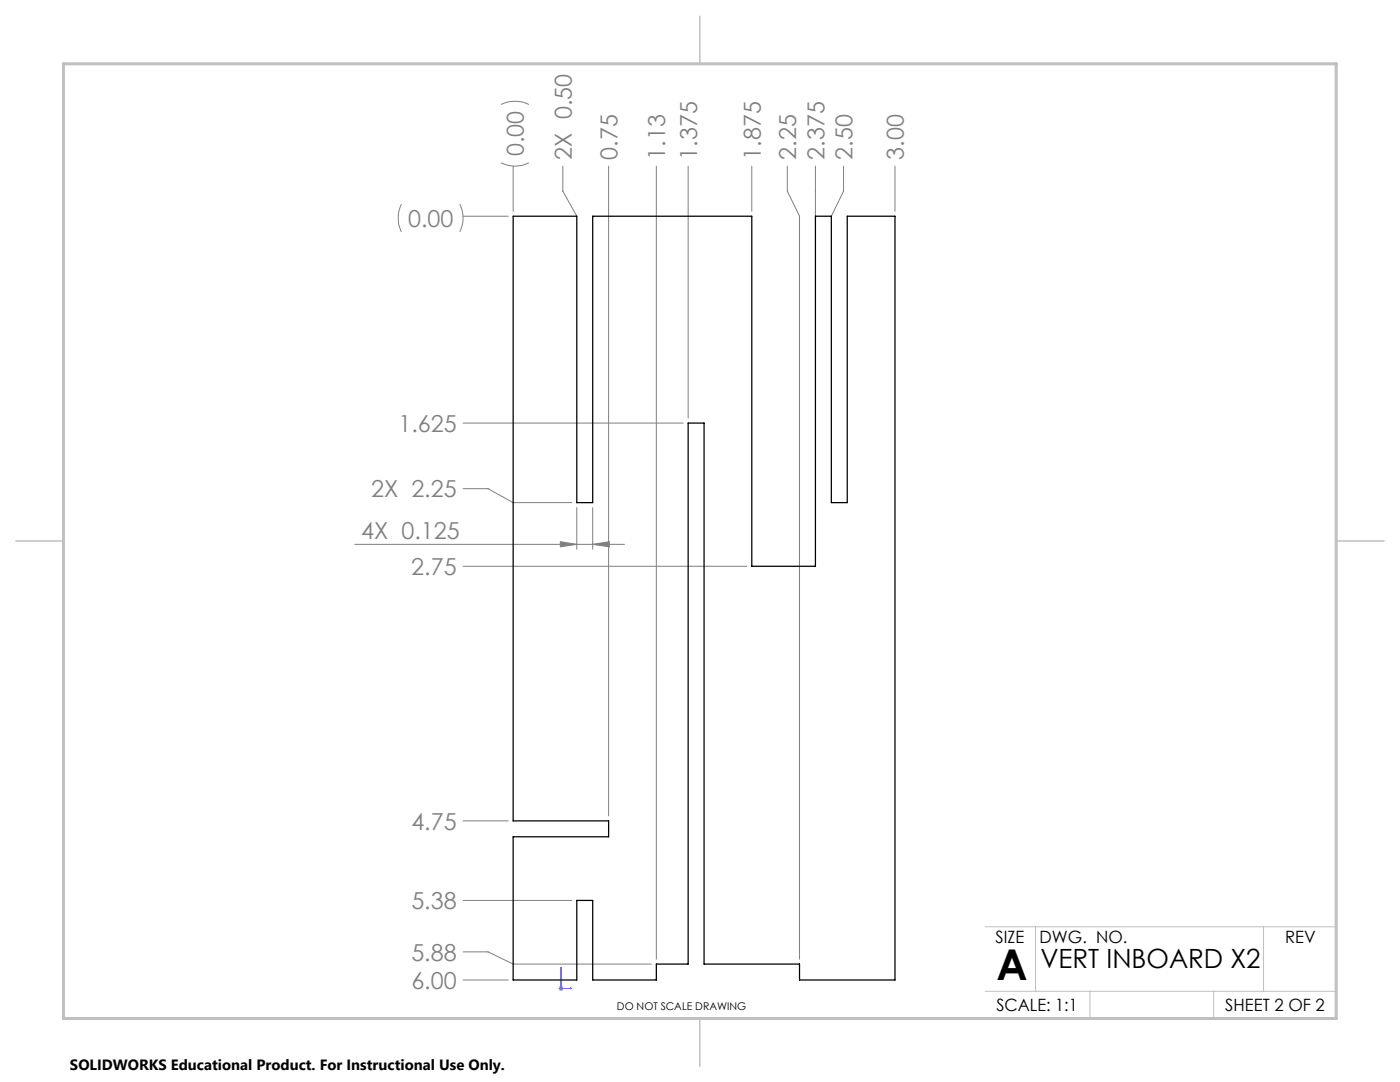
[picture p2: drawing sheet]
<svg xmlns="http://www.w3.org/2000/svg" width="279mm" height="216mm" viewBox="0 0 279 216" stroke-linecap="round" stroke-linejoin="round" font-family="sans-serif">
<g fill="none" stroke="#808080" stroke-width=".2">
<path d="M100 32.5a6.1 6.1 0 0 0 5.6 0M100 20.8a6.4 6.4 0 0 1 5.6 0M102.4 33.2v9M112.3 33.2v4.9l2.8 5M121.5 33.2v129.6M131 33.2v158.2M137.3 33.2v50.2M150 33.2v9M157.1 33.2v4.9l2.5 5v148.3M162.7 33.2v9.9M168.3 33.2v4.9l-2.4 5M178.6 33.2v9"/>
<path d="M80.1 40.7a6.4 6.4 0 0 0 0 5.6M91.8 40.7a6.1 6.1 0 0 1 0 5.6M92.4 43.1h9M92.4 97.5h5l5 2.8h11.7M92.4 84.4h43.9M70.8 108.6h53.8M92.4 113h56.6M111.8 108.1l3.3 .5-3.3 .5zM115.1 101.3v8.3M118.3 108.6l3.3-.5v1zM118.3 101.3v8.3M92.4 163.8h9"/>
<path d="M92.4 179.7h21.7M92.4 189.9h5l5 2.5h27.6M92.4 195.5h9M111.5 197.2h1M111.6 196.9l.7 .7M112 196.7v1M112.3 196.9l-.7 .7"/>
</g>
<path d="M112 193v.2zM112 193v4.2h2.1M113.9 197.2h.2l-.2 .1z" fill="none" stroke="#00f" stroke-width=".2"/>
<path d="M266.7 153.3v49.9h-240M196.6 184.9h70.1M196.6 197.8h70.1M206.7 184.9v12.9M217.5 197.8v5.4M242.2 197.8v5.4M252.2 184.9v12.9" fill="none" stroke="#c0c0c0" stroke-width=".2"/>
<path d="M139.7 3.2v9.5M3.1 107.9h9.6M266.7 107.9h9.5M139.7 203.2v9.6" fill="none" stroke="#c0c0c0" stroke-width=".3"/>
<path d="M12.7 12.7h254v190.5h-254z" fill="none" stroke="#c0c0c0" stroke-width=".6"/>
<path d="M113.9 197.2h.2l-.2 .1zM112 193v.2z" fill="#00f"/>
<path d="M111.8 108.1l3.3 .5-3.3 .5zM118.3 108.6l3.3-.5v1z" fill="#808080"/>
<path d="M102.4 43.1h12.7v57.2h3.2v-57.2h31.7v69.9h12.7v-69.9h3.2v57.2h3.2v-57.2h9.5v152.4h-19v-3.1h-19.1v-108h-3.2v108h-6.3v3.1h-12.7v-15.8h-3.2v15.8h-12.7v-28.5h19.1v-3.2h-19.1z" fill="none" stroke="#000" stroke-width=".25"/>
<text font-size="8.5" x="198.9" y="195.5">A</text>
<text font-size="5.3" x="207.6" y="193.2">VERT INBOARD X2</text>
<g font-size="4.7" fill="#808080">
<text x="104.6" y="31.2" transform="rotate(-90 104.6 31.2)">0.00</text>
<text x="114.1" y="31.8" transform="rotate(-90 114.1 31.8)">2X 0.50</text>
<text x="123.3" y="31.8" transform="rotate(-90 123.3 31.8)">0.75</text>
<text x="132.8" y="31.8" transform="rotate(-90 132.8 31.8)">1.13</text>
<text x="139.1" y="31.8" transform="rotate(-90 139.1 31.8)">1.375</text>
<text x="151.8" y="31.8" transform="rotate(-90 151.8 31.8)">1.875</text>
<text x="158.9" y="31.8" transform="rotate(-90 158.9 31.8)">2.25</text>
<text x="164.5" y="31.8" transform="rotate(-90 164.5 31.8)">2.375</text>
<text x="170.1" y="31.8" transform="rotate(-90 170.1 31.8)">2.50</text>
<text x="180.4" y="31.8" transform="rotate(-90 180.4 31.8)">3.00</text>
<text x="81.4" y="45.2">0.00</text>
<text x="79.5" y="86.2">1.625</text>
<text x="74.1" y="99.2">2X 2.25</text>
<text x="72.1" y="107.6">4X 0.125</text>
<text x="82.1" y="114.7">2.75</text>
<text x="82.1" y="165.5">4.75</text>
<text x="82.1" y="181.4">5.38</text>
<text x="82.1" y="191.7">5.88</text>
<text x="82.1" y="197.3">6.00</text>
</g>
<g font-size="3.4">
<text x="198.7" y="188.1">SIZE</text>
<text x="207.5" y="188.1">DWG. NO.</text>
<text x="256.5" y="188.2">REV</text>
<text x="198.8" y="201.7">SCALE: 1:1</text>
<text x="244.5" y="201.7">SHEET 2 OF 2</text>
</g>
<text font-size="3" x="14" y="213.5">SOLIDWORKS Educational Product. For Instructional Use Only.</text>
<text font-size="2.1" x="123.1" y="201.6">DO NOT SCALE DRAWING</text>
</svg>
